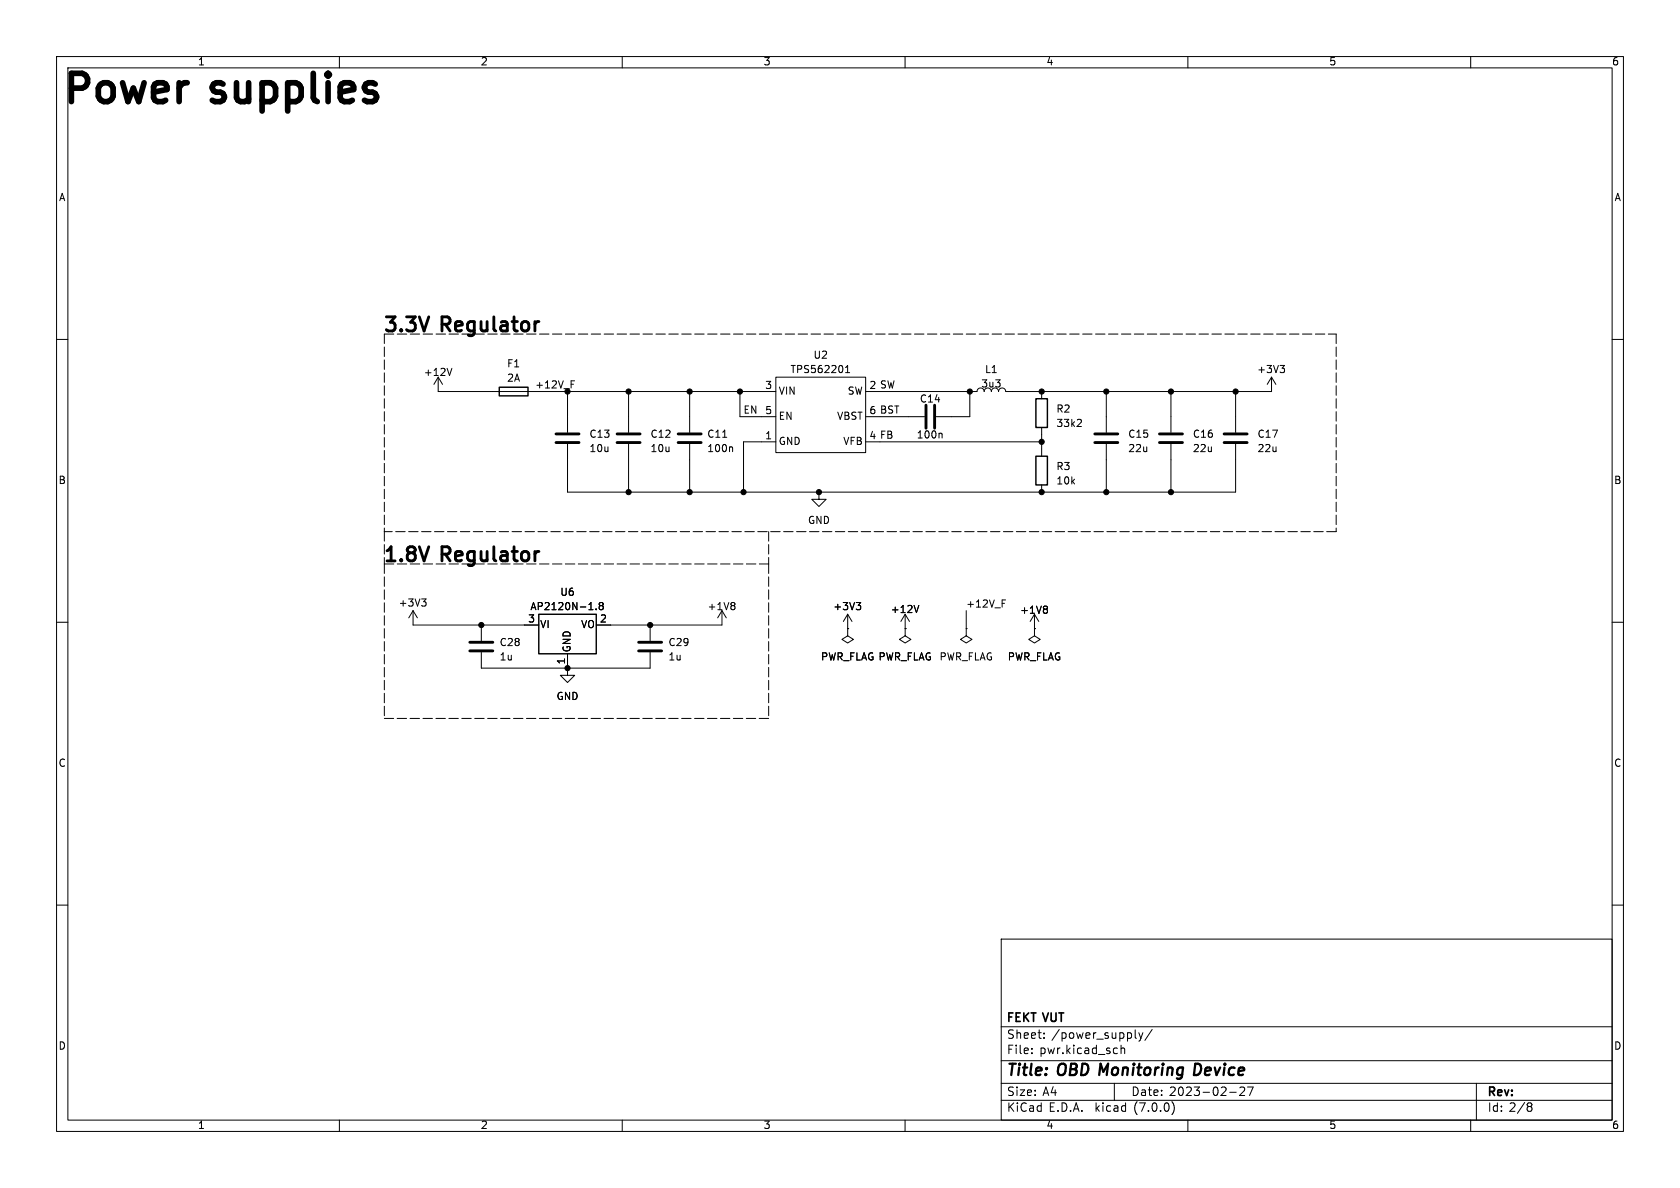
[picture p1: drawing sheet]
<svg xmlns="http://www.w3.org/2000/svg" width="297mm" height="210mm" viewBox="0 0 297 210" stroke-linecap="round" stroke-linejoin="round" font-family="sans-serif">
<g fill="none" stroke="#000" stroke-width=".18">
<path d="M10 10h277v190h-277zM12 12h273v186h-273zM60 10v2M110 10v2M160 10v2M210 10v2M260 10v2M10 60h2M285 60h2M77.5 66.7v2.5h59.7M77.5 66.7l-.8 1.2M77.5 66.7l.7 1.2"/>
<path d="M79.9 65.1l-.4 1.3M100.3 69.2v7.3M100.3 78.5v8.5h118.1v-8.5M101 67.3h.6M111.1 69.2v7.3M111.1 78.5v8.5M121.9 69.2v7.3M121.9 78.5v8.5M129.3 79l.2 .2v.6M130.8 69.2v4.5h6.4M137.2 66.7h15.8v13.3h-15.8zM137.2 78.1h-5.8v8.9"/>
<path d="M149.5 65.9h.7M149.5 65l.3-.4v1.3M153 69.2h19.7a.64 .64 0 0 1 .7-.6 .64 .64 0 0 1 .6 .6M153 73.7h10.4M153 78.1h31.1M166.4 76.6l.2 .2v.6M171.4 69.2v4.5h-5.9M184.1 69.2v1.3M184.1 75.6v5M191.1 74.2l.1 .2-.1 .3-.7 .7h.8M195.6 69.2v7.3M195.6 78.5v8.5"/>
<path d="M207 69.2v7.3M207 78.5v8.5M218.4 69.2v7.3M224.8 66.7v2.5h-47a.64 .64 0 0 0-.6-.6 .64 .64 0 0 0-.7 .6M224.8 66.7l-.8 1.2M224.8 66.7l.8 1.2M226.3 64.6h.8l-.4 .5M226.8 65.1l.3 .2v.3l-.3 .3M144.8 87v1.3h1.2l-1.2 1.2-1.3-1.2h1.3M184.1 85.7v1.3M10 110h2M73 108l-.7 1.2"/>
<path d="M73 108v2.5h22.2M73 108l.8 1.2M74.5 105.9h.8l-.4 .5M75.1 106.4l.2 .2v.3l-.2 .2M85.1 110.5v2.8M85.1 115.3v2.8h29.8v-2.8M100.3 115.6v3.8h1.3l-1.3 1.3-1.2-1.3h1.2M105.4 107.7v.1M106.2 107.1l-.3-.3 .3-.3h.2l.2 .3-.2 .3M106.2 107.1l-.3 .2v.2l.3 .3h.2l.2-.3v-.2l-.2-.2M106.2 107.1h.2M114.9 110.5v2.8"/>
<path d="M127.6 108v2.5h-22.2M127.6 108l-.7 1.2M127.6 108l.8 1.2M129.7 106.5l.2 .3-.2 .3 .2 .2v.2l-.2 .3M149.9 111.1v1.3l1 .6-1 .7-1.1-.7 1.1-.6M149.9 111.1h.1M149.9 108.6l-.8 1.3M149.9 108.6v2.5M149.9 108.6l.7 1.3M151.4 106.5h.8l-.5 .5M151.9 107l.3 .2v.3l-.3 .3M160 111.1v1.3l1 .6-1 .7-1-.7 1-.6"/>
<path d="M160 111.1h.1M160 108.6l-.7 1.3M160 108.6v2.5M160 108.6l.8 1.3M162.4 107l-.4 1.3M170.8 111.1v1.3l1 .6-1 .7-1-.7 1-.6M170.8 111.1h.1M170.8 108v3.1M177.2 106.1h.6M182.9 111.1v1.3l1 .6-1 .7-1-.7 1-.6M182.9 111.1h.1M182.9 108.6l-.8 1.3"/>
<path d="M182.9 108.6v2.5M182.9 108.6l.7 1.3M184.9 107.1l.3 .3-.3 .3 .3 .2v.3l-.3 .2M285 110h2M10 160h2M285 160h2M177 166h108v32h-108zM60 198v2M110 198v2M160 198v2M177 194.5h108M177 191.5h108"/>
<path d="M177 187.5h108M177 181.5h108M182.4 186.1v.2M182.4 185.3v.2M184.6 183.4v.2M184.6 182.6v.2M197 191.5v3M198.2 184.8v1.5M198.2 185.4l.2-.1h.4v1M200.7 183.3l.2 .3M201.3 182.6l.4 1M201.7 183.6l-.2 .3-.2 .2"/>
<path d="M202 182.6l-.3 1M203.7 182l-1.3 1.9M207.2 194.8a1.74 1.74 0 0 1 0 2.2M210 198v2M217.4 193.1h1.1M219.2 192.3l.6-.1 .2 .1v.3l-.9 1.1h.9M220.5 192.2h1l-.6 1.5M260 198v2M261 191.5v6.5M270.3 195h.2l.3 .2-.3 .4M270.3 195.6h.2M270.5 195.6l.3 .1v.5l-.3 .3h-.2"/>
</g>
<path d="M211.8 188h-.5l-.2 2 .7-.1" fill="none" stroke="#000" stroke-width=".4"/>
<g fill="none" stroke="#000" stroke-width=".51">
<path d="M98.3 78.2h4.1M98.3 76.7h4.1M109.1 78.2h4.1M109.1 76.7h4.1M119.9 78.2h4.1M119.9 76.7h4.1M163.7 71.6v4.1M165.2 71.6v4.1M193.5 78.2h4.1M193.5 76.7h4.1M205 78.2h4M205 76.7h4"/>
<path d="M216.4 78.2h4.1M216.4 76.7h4.1M83.1 115.1h4M83.1 113.5h4M112.9 115.1h4.1M112.9 113.5h4.1"/>
</g>
<path d="M88.3 68.5h5v1.5h-5zM183.1 70.5h2.1v5.1h-2.1zM183.1 80.6h2.1v5.1h-2.1zM95.2 108.6h10.2v7h-10.2z" fill="none" stroke="#000" stroke-width=".25"/>
<path d="M67.9 59.1v34.9M67.9 59.1h168.3M236.2 59.1v34.9M67.9 99.7v27.3M67.9 99.7h68M67.9 94v5.7M135.9 94v5.7M135.9 99.7v27.3M236.2 94h-168.3M135.9 127h-68" fill="none" stroke="#000" stroke-width=".18" stroke-dasharray="1.7 .6"/>
<g fill="#000" stroke="#000" stroke-width=".18">
<circle cx="111.1" cy="69.2" r=".46"/>
<circle cx="121.9" cy="69.2" r=".46"/>
<circle cx="130.8" cy="69.2" r=".46"/>
<circle cx="171.4" cy="69.2" r=".46"/>
<circle cx="184.1" cy="69.2" r=".46"/>
<circle cx="184.1" cy="78.1" r=".46"/>
<circle cx="195.6" cy="69.2" r=".46"/>
<circle cx="207" cy="69.2" r=".46"/>
<circle cx="218.4" cy="69.2" r=".46"/>
<circle cx="111.1" cy="87" r=".46"/>
<circle cx="121.9" cy="87" r=".46"/>
<circle cx="131.4" cy="87" r=".46"/>
<circle cx="144.8" cy="87" r=".46"/>
<circle cx="184.1" cy="87" r=".46"/>
<circle cx="195.6" cy="87" r=".46"/>
<circle cx="207" cy="87" r=".46"/>
<circle cx="85.1" cy="110.5" r=".46"/>
<circle cx="100.3" cy="118.1" r=".46"/>
<circle cx="114.9" cy="110.5" r=".46"/>
</g>
<g font-size="7">
<text x="11.4" y="19.1">Power</text>
<text x="38.1" y="19.1">supplies</text>
</g>
<g font-size="3.5">
<text x="67.9" y="59.1">3.3V</text>
<text x="78.3" y="59.1">Regulator</text>
<text x="67.9" y="99.7">1.8V</text>
<text x="78.3" y="99.7">Regulator</text>
</g>
<g font-size="2.8">
<text x="178" y="190.8">Title:</text>
<text x="187.1" y="190.8">OBD Monitoring</text>
<text x="212.4" y="190.8">Device</text>
</g>
<g font-size="2.1">
<text x="178" y="183.9">Sheet:</text>
<text x="178" y="181.1">FEKT VUT</text>
<text x="185.9" y="183.9">/power_supply/</text>
<text x="178" y="186.6">File:</text>
<text x="183.8" y="186.6">pwr.kicad_sch</text>
<text x="178" y="196.8">KiCad</text>
<text x="178" y="194">Size:</text>
<text x="184.3" y="194">A4</text>
<text x="185.4" y="196.8">E.D.A.</text>
<text x="193.7" y="196.8">kicad</text>
<text x="200" y="194">Date:</text>
<text x="200.6" y="196.8">(7.0.0)</text>
<text x="206.7" y="194">2023-02-27</text>
<text x="263" y="194.2">Rev:</text>
<text x="263" y="196.8">Id: 2/8</text>
</g>
<g font-size="1.8">
<text x="35" y="11.8">1</text>
<text x="85" y="11.8">2</text>
<text x="135" y="11.8">3</text>
<text x="185" y="11.8">4</text>
<text x="235" y="11.8">5</text>
<text x="285" y="11.8">6</text>
<text x="10.4" y="35.8">A</text>
<text x="285.4" y="35.8">A</text>
<text x="89.6" y="65.2">F1</text>
<text x="143.8" y="63.7">U2</text>
<text x="74.9" y="66.7">+12V</text>
<text x="89.6" y="67.8">2A</text>
<text x="94.6" y="68.9">+12V_F</text>
<text x="135.2" y="69">3</text>
<text x="137.7" y="70">VIN</text>
<text x="139.7" y="66.2">TPS562201</text>
<text x="149.7" y="70">SW</text>
<text x="153.6" y="69">2 SW</text>
<text x="162.6" y="71.4">C14</text>
<text x="173.4" y="68.8">3u3</text>
<text x="174.1" y="66.2">L1</text>
<text x="222.2" y="66.2">+3V3</text>
<text x="104.1" y="77.7">C13</text>
<text x="114.9" y="77.7">C12</text>
<text x="125" y="77.7">C11</text>
<text x="131.4" y="73.3">EN</text>
<text x="135.2" y="77.9">1</text>
<text x="135.2" y="73.4">5</text>
<text x="137.7" y="74.5">EN</text>
<text x="147.9" y="74.5">VBST</text>
<text x="153.6" y="77.9">4 FB</text>
<text x="153.6" y="73.4">6 BST</text>
<text x="162" y="77.8">100n</text>
<text x="186.7" y="73.2">R2</text>
<text x="186.7" y="75.8">33k2</text>
<text x="199.4" y="77.7">C15</text>
<text x="210.8" y="77.7">C16</text>
<text x="222.3" y="77.7">C17</text>
<text x="104.1" y="80.2">10u</text>
<text x="114.9" y="80.2">10u</text>
<text x="125" y="80.2">100n</text>
<text x="137.7" y="78.9">GND</text>
<text x="149" y="78.9">VFB</text>
<text x="186.7" y="83.4">R3</text>
<text x="199.4" y="80.2">22u</text>
<text x="210.8" y="80.2">22u</text>
<text x="222.3" y="80.2">22u</text>
<text x="10.3" y="85.8">B</text>
<text x="186.7" y="85.9">10k</text>
<text x="285.3" y="85.8">B</text>
<text x="142.8" y="92.9">GND</text>
<text x="70.4" y="107.5">+3V3</text>
<text x="99" y="105.6">U6</text>
<text x="170.8" y="107.6">+12V_F</text>
<text x="93.3" y="110.2">3</text>
<text x="93.7" y="108.1">AP2120N-1.8</text>
<text x="95.5" y="111.3">VI</text>
<text x="102.6" y="111.3">VO</text>
<text x="106" y="110.2">2</text>
<text x="125" y="108.1">+1V8</text>
<text x="147.3" y="108.1">+3V3</text>
<text x="157.4" y="108.6">+12V</text>
<text x="180.3" y="108.8">+1V8</text>
<text x="88.3" y="114.5">C28</text>
<text x="88.3" y="117">1u</text>
<text x="100.1" y="117.5" transform="rotate(-90 100.1 117.5)">1</text>
<text x="101.2" y="115.3" transform="rotate(-90 101.2 115.3)">GND</text>
<text x="118.1" y="114.5">C29</text>
<text x="118.1" y="117">1u</text>
<text x="145.1" y="117">PWR_FLAG PWR_FLAG PWR_FLAG</text>
<text x="145.1" y="117">PWR_FLAG PWR_FLAG</text>
<text x="178.1" y="117">PWR_FLAG</text>
<text x="98.3" y="124">GND</text>
<text x="10.3" y="135.8">C</text>
<text x="285.3" y="135.8">C</text>
<text x="10.3" y="185.8">D</text>
<text x="285.3" y="185.8">D</text>
<text x="35" y="199.8">1</text>
<text x="85" y="199.8">2</text>
<text x="135" y="199.8">3</text>
<text x="185" y="199.8">4</text>
<text x="235" y="199.8">5</text>
<text x="285" y="199.8">6</text>
</g>
</svg>
